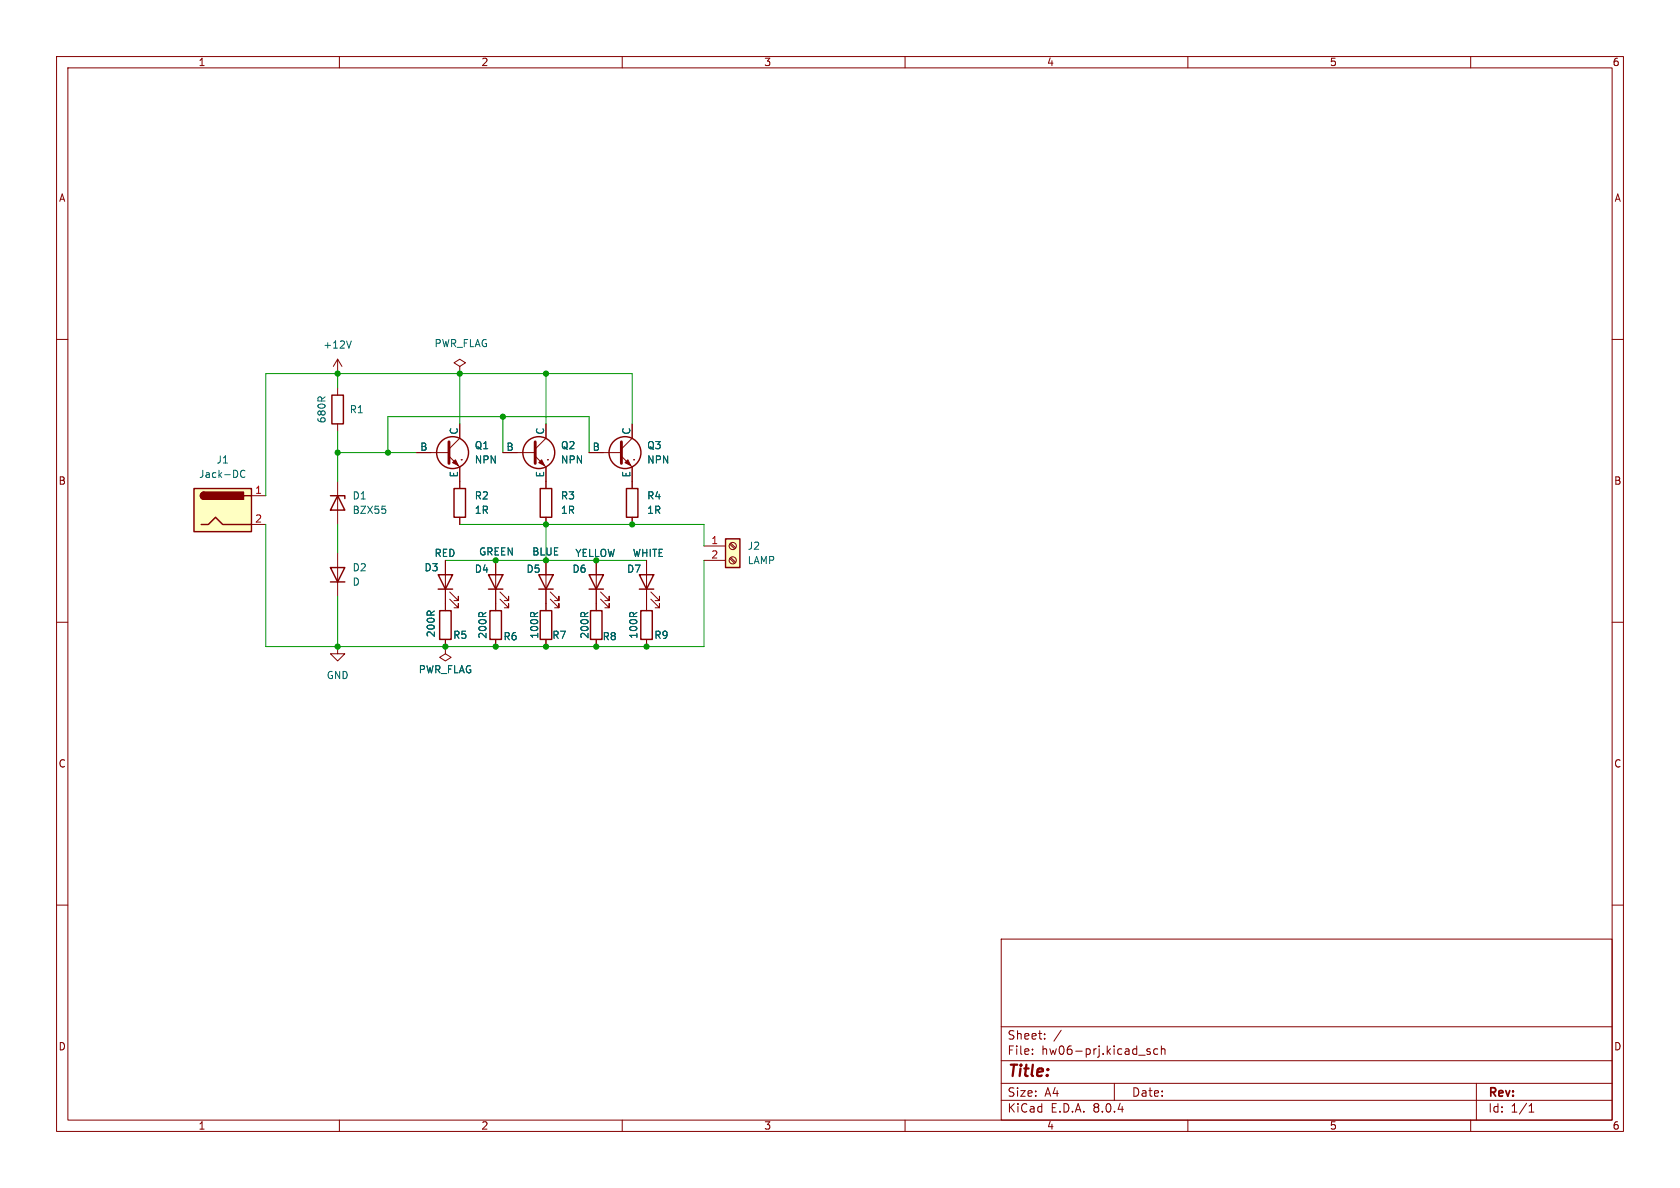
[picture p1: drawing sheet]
<svg xmlns="http://www.w3.org/2000/svg" width="297mm" height="210mm" viewBox="0 0 297 210" stroke-linecap="round" stroke-linejoin="round" font-family="sans-serif">
<g fill="none" stroke="#840000" stroke-width=".18">
<path d="M10 10h277v190h-277zM12 12h273v186h-273zM60 10v2M110 10v2M160 10v2M210 10v2M260 10v2M10 60h2M285 60h2M59.7 66h.1M59.7 63.5l-.8 1.3M59.7 63.5v2.5"/>
<path d="M59.7 63.5l.8 1.3M96.5 74.9v2.6l-1.9 1.9M111.8 74.9v2.6l-1.9 1.9M88.9 80h5.7M94.6 80.6l1.9 2v3.8M96.5 91.4v1.3M96.8 81.3h.1M104.1 80h5.8M109.9 80.6l1.9 2v3.8M111.8 91.4v1.3M112 81.3h.1M114.3 99.1v8.9"/>
<path d="M10 110h2M96.5 106.7v1.3M96.5 113v1.3M114.3 113v1.3M115.1 105.9l1.5 1.5v-.7v.7h-.8M115.1 104.6l1.5 1.6v-.8v.8h-.8M285 110h2M10 160h2M285 160h2M177 166h108v32h-108zM60 198v2M110 198v2"/>
<path d="M160 198v2M177 194.5h108M177 191.5h108M177 187.5h108M177 181.5h108M182.5 186.3v.1M182.5 185.5v.1M184.7 183.6v.1M184.7 182.8v.1M187.6 182.1l-1.3 2M197 191.5v3M203.3 185.5l-.3-.1-.3 .2 .1 .2 .5 .2v.3h-.6"/>
<path d="M204.7 185.5l-.5-.1-.2 .3v.4l.1 .2h.6M205.3 185.5l.2-.1 .4 .1 .1 .9M205.3 184.9v1.5M210 198v2M260 198v2M261 191.5v6.5M270.3 196.6h.9M270.3 195.5l.4-.4v1.5"/>
</g>
<g fill="none" stroke="#840000" stroke-width=".25">
<path d="M95.5 86.4h2v5h-2zM110.7 86.4h2.1v5h-2.1zM95.5 108h2v5h-2zM113 101.6h2.6l-1.3 2.5zM113 104.1h2.6M113.3 108h2v5h-2z"/>
<circle cx="95.2" cy="80" r="2.82"/>
<circle cx="110.5" cy="80" r="2.82"/>
</g>
<path d="M94.6 78.1v3.8M109.9 78.1v3.8" fill="none" stroke="#840000" stroke-width=".51"/>
<g fill="#840000" stroke="#840000" stroke-width=".18">
<path d="M95.8 81.3l.5 1-1.1-.5z"/>
<path d="M110.5 81.8l.5-.5 .5 1z"/>
</g>
<path d="M62.1 60.3l-.4 1.2" fill="none" stroke="#006464" stroke-width=".18"/>
<path d="M128.3 95.3h2.5v5h-2.5z" fill="#ffffc2"/>
<path d="M128.3 95.3h2.5v5h-2.5zM95.2 101.6h2.6l-1.3 2.5zM95.2 104.1h2.6M104.1 101.6h2.6l-1.3 2.5zM104.1 104.1h2.6M104.4 108h2v5h-2z" fill="none" stroke="#840000" stroke-width=".25"/>
<g fill="none" stroke="#840000" stroke-width=".18">
<path d="M96.5 99.1v7.6M105.4 99.1v8.9M124.5 96.5h3.8M124.5 99.1h3.8M129 98.7l.9 .9M129 96.2l.9 .8M129.2 98.6l.8 .8M129.2 96l.8 .9M97.3 105.9l1.5 1.5v-.7v.7h-.8M97.3 104.6l1.5 1.6v-.8v.8h-.8M105.4 113v1.3M106.2 105.9l1.5 1.5v-.7v.7h-.8"/>
<path d="M106.2 104.6l1.5 1.6v-.8v.8h-.8"/>
<circle cx="129.5" cy="96.5" r=".63"/>
<circle cx="129.5" cy="99.1" r=".63"/>
</g>
<path d="M34.3 86.4h10.1v7.6h-10.1z" fill="#ffffc2"/>
<g fill="none" stroke="#840000" stroke-width=".25">
<path d="M58.7 69.9h2v5h-2zM34.3 86.4h10.1v7.6h-10.1zM35.6 92.7h1.2l1.3-1.3 1.3 1.3h5M36.1 87a.64 .64 0 0 0-.7 .6 .64 .64 0 0 0 .7 .7M43.2 87.6h1.2M58.4 87.6h2.6v.5M59.7 87.6l1.3 2.6h-2.6zM80.3 86.4h2v5h-2zM58.4 100.3h2.6l-1.3 2.6zM58.4 102.9h2.6M77.5 101.6h2.5l-1.3 2.5zM77.5 104.1h2.5"/>
<path d="M77.7 108h2.1v5h-2.1zM86.4 101.6h2.5l-1.3 2.5zM86.4 104.1h2.5M86.6 108h2v5h-2z"/>
<circle cx="80" cy="80" r="2.82"/>
</g>
<g fill="#840000" stroke="#840000" stroke-width=".25">
<path d="M35.6 87.2l.5-.2v1.3a.63 .63 0 0 1-.6-.4 .63 .63 0 0 1 .1-.7z"/>
<path d="M36.1 87h7v1.3h-7z"/>
</g>
<g fill="none" stroke="#840000" stroke-width=".18">
<path d="M59.7 68.6v1.3M59.7 74.9v1.3M81.3 64.8l1-.7-1-.6-1 .6 1 .7v1.2M81.3 66h.1M81.3 74.9v2.6l-1.9 1.9M96.5 74.9v2.6M111.8 74.9v2.6M44.4 87.6h2.6M44.4 92.7h2.6M59.7 85.1v7.6M59.7 97.8v7.6M73.7 80h5.7"/>
<path d="M78.7 99.1v8.9M79.4 80.6l1.9 2v3.8M81.3 91.4v1.3M81.5 81.3h.1M87.6 99.1v8.9M88.9 80h2.5M96.5 82.6v3.8M96.5 91.4v1.3M96.5 99.1v2.5M104.1 80h2.6M105.4 99.1v2.5M111.8 82.6v3.8"/>
<path d="M111.8 91.4v1.3M114.3 99.1v2.5M59.7 114.3v1.3h1.3l-1.3 1.2-1.3-1.2h1.3M59.7 114.3h.1M78.7 114.3v1.3l1.1 .6-1.1 .6-1-.6 1-.6M78.7 114.3h.1M78.7 113v1.3M79.5 105.9l1.5 1.5v-.7v.7h-.7M79.5 104.6l1.5 1.6v-.8v.8h-.7M87.6 113v1.3M88.4 105.9l1.5 1.5v-.7v.7h-.7M88.4 104.6l1.5 1.6v-.8v.8h-.7"/>
<path d="M96.5 104.1v3.9M96.5 113v1.3M105.4 104.1v3.9M105.4 113v1.3M114.3 104.1v3.9M114.3 113v1.3"/>
</g>
<path d="M43.3 83.3a.6 .6 0 0 0-.8 .4 .6 .6 0 0 0 .6 .7l.2-.1M68.1 90.1v.5" fill="none" stroke="#006464" stroke-width=".18"/>
<path d="M79.4 78.1v3.8" fill="none" stroke="#840000" stroke-width=".51"/>
<path d="M80 81.8l.5-.5 .5 1z" fill="#840000" stroke="#840000" stroke-width=".18"/>
<g fill="none" stroke="#009600" stroke-width=".18">
<path d="M59.7 66v2.6M59.7 76.2v8.9M81.3 66v8.9M88.9 73.7v6.3M96.5 66v8.9M111.8 74.9v-8.9h-64.8v21.6M47 92.7v21.6h77.5v-15.2M59.7 92.7v5.1M59.7 80h14M68.6 80v-6.3h35.5v6.3M78.7 99.1h35.6M81.3 92.7h43.2v3.8"/>
<path d="M96.5 92.7v6.4M59.7 105.4v8.9"/>
</g>
<g fill="#009600" stroke="#009600" stroke-width=".18">
<circle cx="105.4" cy="114.3" r=".46"/>
<circle cx="114.3" cy="114.3" r=".46"/>
<circle cx="105.4" cy="99.1" r=".46"/>
<circle cx="111.8" cy="92.7" r=".46"/>
<circle cx="68.6" cy="80" r=".46"/>
<circle cx="59.7" cy="80" r=".46"/>
<circle cx="59.7" cy="66" r=".46"/>
<circle cx="81.3" cy="66" r=".46"/>
<circle cx="59.7" cy="114.3" r=".46"/>
<circle cx="96.5" cy="99.1" r=".46"/>
<circle cx="96.5" cy="92.7" r=".46"/>
<circle cx="96.5" cy="66" r=".46"/>
<circle cx="88.9" cy="73.7" r=".46"/>
<circle cx="96.5" cy="114.3" r=".46"/>
<circle cx="87.6" cy="114.3" r=".46"/>
<circle cx="78.7" cy="114.3" r=".46"/>
<circle cx="87.6" cy="99.1" r=".46"/>
</g>
<text font-size="2.8" fill="#840000" x="178" y="190.9">Title:</text>
<g font-size="2.1" fill="#840000">
<text x="178" y="184">Sheet:</text>
<text x="178" y="186.7">File:</text>
<text x="184.1" y="186.7">hw06-prj.kicad_sch</text>
<text x="178" y="196.9">KiCad</text>
<text x="178" y="194.1">Size:</text>
<text x="184.7" y="194.1">A4</text>
<text x="185.7" y="196.9">E.D.A.</text>
<text x="193.3" y="196.9">8.0.4</text>
<text x="200" y="194.1">Date:</text>
<text x="263" y="194.3">Rev:</text>
<text x="263" y="196.9">Id:</text>
<text x="267.1" y="196.9">1/1</text>
</g>
<g font-size="1.8" fill="#840000">
<text x="35" y="11.9">1</text>
<text x="85" y="11.9">2</text>
<text x="135" y="11.9">3</text>
<text x="185" y="11.9">4</text>
<text x="235" y="11.9">5</text>
<text x="285" y="11.9">6</text>
<text x="10.3" y="35.9">A</text>
<text x="285.3" y="35.9">A</text>
<text x="10.3" y="85.9">B</text>
<text x="285.3" y="85.9">B</text>
<text x="10.3" y="135.9">C</text>
<text x="285.3" y="135.9">C</text>
<text x="10.3" y="185.9">D</text>
<text x="285.3" y="185.9">D</text>
<text x="35" y="199.9">1</text>
<text x="85" y="199.9">2</text>
<text x="135" y="199.9">3</text>
<text x="185" y="199.9">4</text>
<text x="235" y="199.9">5</text>
<text x="285" y="199.9">6</text>
</g>
<g font-size="1.8" fill="#006464">
<text x="57" y="61.8">+12V</text>
<text x="76.7" y="61.6">PWR_FLAG</text>
<text x="57.8" y="74.9" transform="rotate(-90 57.8 74.9)">680R</text>
<text x="61.7" y="73.3">R1</text>
<text x="81" y="76.9" transform="rotate(-90 81 76.9)">C</text>
<text x="96.3" y="76.9" transform="rotate(-90 96.3 76.9)">C</text>
<text x="111.5" y="76.9" transform="rotate(-90 111.5 76.9)">C</text>
<text x="38.2" y="82.1">J1</text>
<text x="74.2" y="79.8">B</text>
<text x="83.8" y="79.6">Q1</text>
<text x="83.8" y="82.1">NPN</text>
<text x="89.4" y="79.8">B</text>
<text x="99.1" y="79.6">Q2</text>
<text x="99.1" y="82.1">NPN</text>
<text x="104.7" y="79.8">B</text>
<text x="114.3" y="79.6">Q3</text>
<text x="114.3" y="82.1">NPN</text>
<text x="35.1" y="84.7">Jack-DC</text>
<text x="62.2" y="88.5">D1</text>
<text x="81" y="84.5" transform="rotate(-90 81 84.5)">E</text>
<text x="83.8" y="88.5">R2</text>
<text x="96.3" y="84.5" transform="rotate(-90 96.3 84.5)">E</text>
<text x="99.1" y="88.5">R3</text>
<text x="111.5" y="84.5" transform="rotate(-90 111.5 84.5)">E</text>
<text x="114.3" y="88.5">R4</text>
<text x="62.2" y="91">BZX55</text>
<text x="83.8" y="91">1R</text>
<text x="99.1" y="91">1R</text>
<text x="114.3" y="91">1R</text>
<text x="62.2" y="101.2">D2</text>
<text x="74.9" y="101.2">D3</text>
<text x="76.7" y="98.7">RED</text>
<text x="83.8" y="101.4">D4</text>
<text x="84.6" y="98.4">GREEN</text>
<text x="93" y="101.4">D5</text>
<text x="94" y="98.4">BLUE</text>
<text x="101.1" y="101.4">D6</text>
<text x="101.6" y="98.7">YELLOW</text>
<text x="110.8" y="101.4">D7</text>
<text x="111.8" y="98.7">WHITE</text>
<text x="132.1" y="97.4">J2</text>
<text x="132.1" y="99.9">LAMP</text>
<text x="62.2" y="103.7">D</text>
<text x="77.1" y="112.8" transform="rotate(-90 77.1 112.8)">200R</text>
<text x="80" y="113.1">R5</text>
<text x="86.2" y="113" transform="rotate(-90 86.2 113)">200R</text>
<text x="88.9" y="113.4">R6</text>
<text x="95.4" y="113" transform="rotate(-90 95.4 113)">100R</text>
<text x="97.5" y="113.1">R7</text>
<text x="104.2" y="113" transform="rotate(-90 104.2 113)">200R</text>
<text x="106.4" y="113.4">R8</text>
<text x="112.9" y="113" transform="rotate(-90 112.9 113)">100R</text>
<text x="115.6" y="113.1">R9</text>
<text x="73.9" y="119.2">PWR_FLAG</text>
<text x="57.7" y="120.2">GND</text>
</g>
<g font-size="1.8" fill="#a90000">
<text x="45" y="87.4">1</text>
<text x="45" y="92.5">2</text>
<text x="125.7" y="96.3">1</text>
<text x="125.7" y="98.8">2</text>
</g>
</svg>
